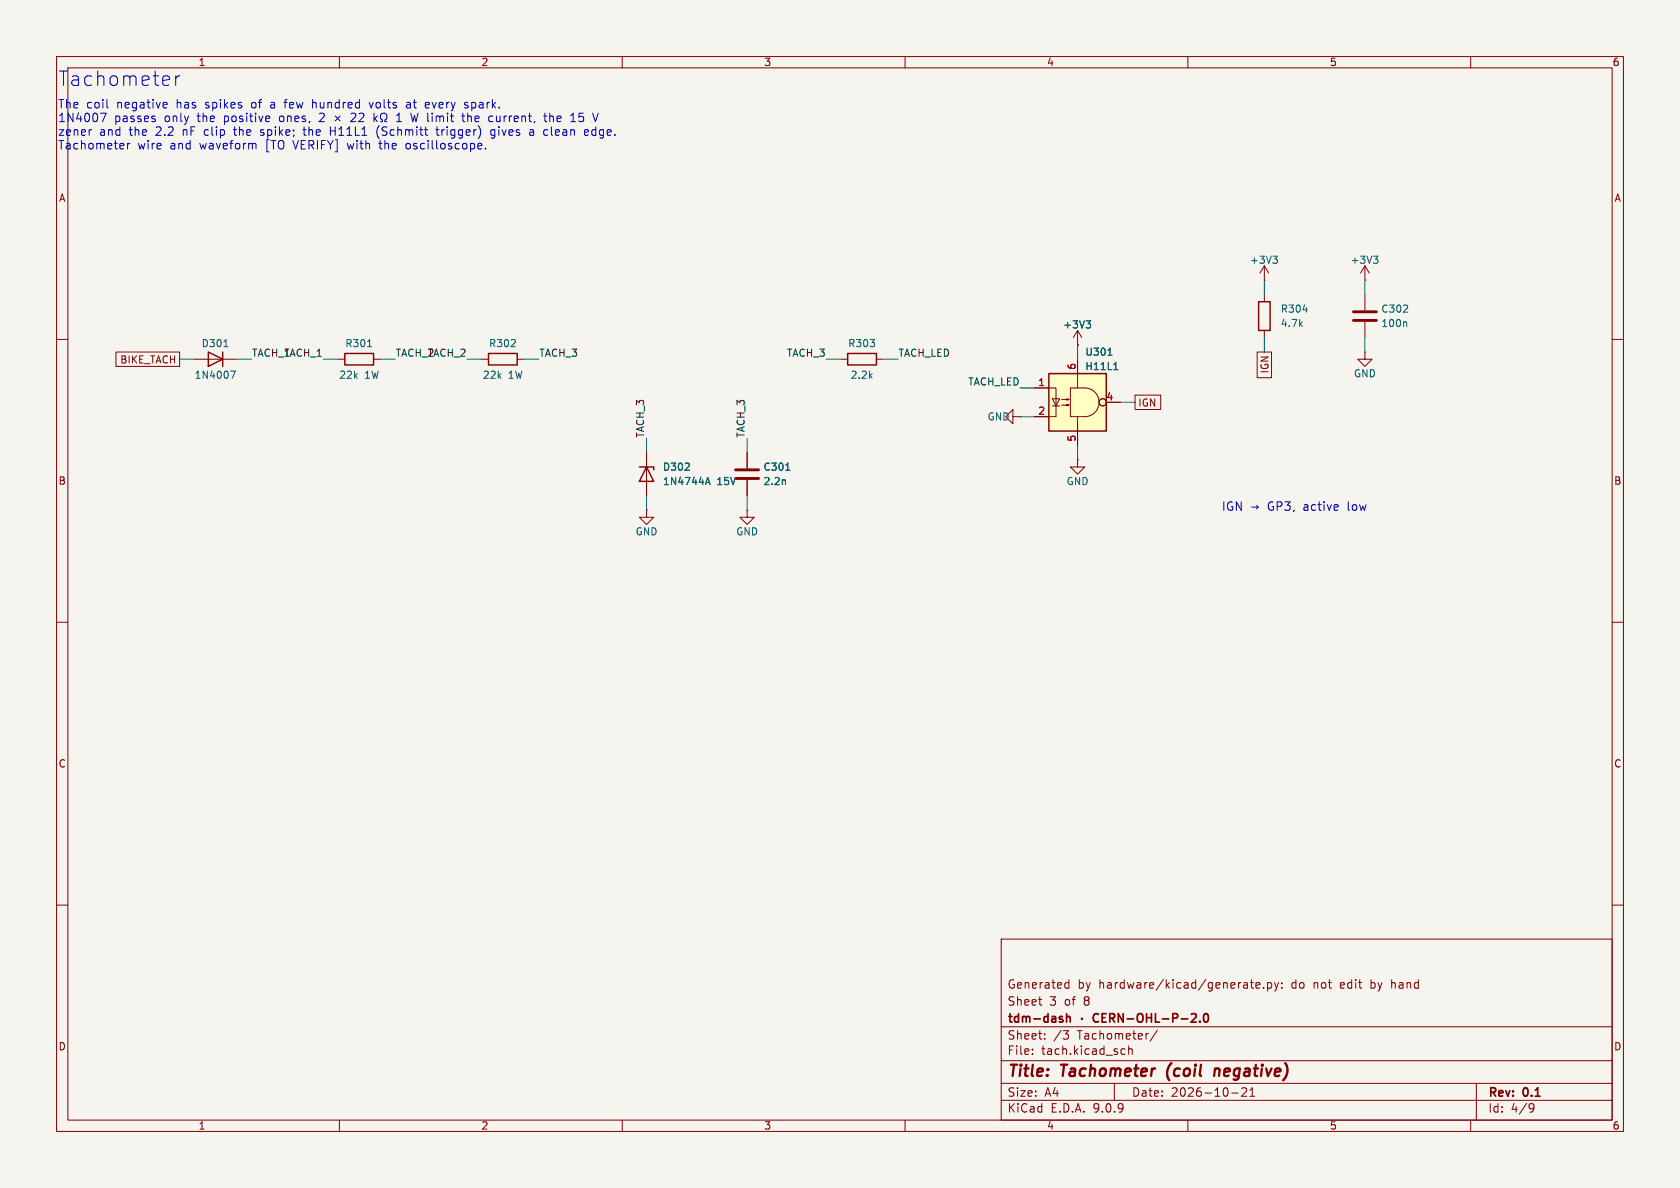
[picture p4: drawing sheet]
(kicad_sch
 (version 20250114)
 (generator "eeschema")
 (generator_version "9.0")
 (paper "A4")
 (title_block
  (title "Tachometer (coil negative)")
  (date "2026-10-21")
  (rev "0.1")
  (company "tdm-dash · CERN-OHL-P-2.0")
  (comment 1 "Sheet 3 of 8")
  (comment 2 "Generated by hardware/kicad/generate.py: do not edit by hand"))
 (lib_symbols
  (symbol "Device:C"
   (pin_numbers (hide yes))
   (pin_names
    (offset 0.254)) (exclude_from_sim no) (in_bom yes) (on_board yes)
   (property "Reference" "C" (at 0.635 2.54 0) (effects (font (size 1.27 1.27)) (justify left)))
   (property "Value" "C" (at 0.635 -2.54 0) (effects (font (size 1.27 1.27)) (justify left)))
   (property "Footprint" "" (at 0.9652 -3.81 0) (effects (font (size 1.27 1.27)) (hide yes)))
   (property "Datasheet" "~" (at 0 0 0) (effects (font (size 1.27 1.27)) (hide yes)))
   (property "Description" "Unpolarized capacitor" (at 0 0 0) (effects (font (size 1.27 1.27)) (hide yes)))
   (symbol "C_0_1"
    (polyline (pts (xy -2.032 0.762) (xy 2.032 0.762)) (stroke (width 0.508) (type default)) (fill (type none)))
    (polyline (pts (xy -2.032 -0.762) (xy 2.032 -0.762)) (stroke (width 0.508) (type default)) (fill (type none))))
   (symbol "C_1_1"
    (pin passive line (at 0 3.81 270) (length 2.794) (name "~" (effects (font (size 1.27 1.27)))) (number "1" (effects (font (size 1.27 1.27)))))
    (pin passive line (at 0 -3.81 90) (length 2.794) (name "~" (effects (font (size 1.27 1.27)))) (number "2" (effects (font (size 1.27 1.27))))))
   (embedded_fonts no))
  (symbol "Device:D_Zener"
   (pin_numbers (hide yes))
   (pin_names
    (offset 1.016) (hide yes)) (exclude_from_sim no) (in_bom yes) (on_board yes)
   (property "Reference" "D" (at 0 2.54 0) (effects (font (size 1.27 1.27))))
   (property "Value" "D_Zener" (at 0 -2.54 0) (effects (font (size 1.27 1.27))))
   (property "Footprint" "" (at 0 0 0) (effects (font (size 1.27 1.27)) (hide yes)))
   (property "Datasheet" "~" (at 0 0 0) (effects (font (size 1.27 1.27)) (hide yes)))
   (property "Description" "Zener diode" (at 0 0 0) (effects (font (size 1.27 1.27)) (hide yes)))
   (symbol "D_Zener_0_1"
    (polyline (pts (xy -1.27 -1.27) (xy -1.27 1.27) (xy -0.762 1.27)) (stroke (width 0.254) (type default)) (fill (type none)))
    (polyline (pts (xy 1.27 0) (xy -1.27 0)) (stroke (width 0) (type default)) (fill (type none)))
    (polyline (pts (xy 1.27 -1.27) (xy 1.27 1.27) (xy -1.27 0) (xy 1.27 -1.27)) (stroke (width 0.254) (type default)) (fill (type none))))
   (symbol "D_Zener_1_1"
    (pin passive line (at -3.81 0 0) (length 2.54) (name "K" (effects (font (size 1.27 1.27)))) (number "1" (effects (font (size 1.27 1.27)))))
    (pin passive line (at 3.81 0 180) (length 2.54) (name "A" (effects (font (size 1.27 1.27)))) (number "2" (effects (font (size 1.27 1.27))))))
   (embedded_fonts no))
  (symbol "Device:R"
   (pin_numbers (hide yes))
   (pin_names
    (offset 0)) (exclude_from_sim no) (in_bom yes) (on_board yes)
   (property "Reference" "R" (at 2.032 0 90) (effects (font (size 1.27 1.27))))
   (property "Value" "R" (at 0 0 90) (effects (font (size 1.27 1.27))))
   (property "Footprint" "" (at -1.778 0 90) (effects (font (size 1.27 1.27)) (hide yes)))
   (property "Datasheet" "~" (at 0 0 0) (effects (font (size 1.27 1.27)) (hide yes)))
   (property "Description" "Resistor" (at 0 0 0) (effects (font (size 1.27 1.27)) (hide yes)))
   (symbol "R_0_1"
    (rectangle (start -1.016 -2.54) (end 1.016 2.54) (stroke (width 0.254) (type default)) (fill (type none))))
   (symbol "R_1_1"
    (pin passive line (at 0 3.81 270) (length 1.27) (name "~" (effects (font (size 1.27 1.27)))) (number "1" (effects (font (size 1.27 1.27)))))
    (pin passive line (at 0 -3.81 90) (length 1.27) (name "~" (effects (font (size 1.27 1.27)))) (number "2" (effects (font (size 1.27 1.27))))))
   (embedded_fonts no))
  (symbol "Diode:1N4007"
   (pin_numbers (hide yes))
   (pin_names (hide yes)) (exclude_from_sim no) (in_bom yes) (on_board yes)
   (property "Reference" "D" (at 0 2.54 0) (effects (font (size 1.27 1.27))))
   (property "Value" "1N4007" (at 0 -2.54 0) (effects (font (size 1.27 1.27))))
   (property "Footprint" "Diode_THT:D_DO-41_SOD81_P10.16mm_Horizontal" (at 0 -4.445 0) (effects (font (size 1.27 1.27)) (hide yes)))
   (property "Datasheet" "http://www.vishay.com/docs/88503/1n4001.pdf" (at 0 0 0) (effects (font (size 1.27 1.27)) (hide yes)))
   (property "Description" "1000V 1A General Purpose Rectifier Diode, DO-41" (at 0 0 0) (effects (font (size 1.27 1.27)) (hide yes)))
   (symbol "1N4007_0_1"
    (polyline (pts (xy -1.27 1.27) (xy -1.27 -1.27)) (stroke (width 0.254) (type default)) (fill (type none)))
    (polyline (pts (xy 1.27 1.27) (xy 1.27 -1.27) (xy -1.27 0) (xy 1.27 1.27)) (stroke (width 0.254) (type default)) (fill (type none)))
    (polyline (pts (xy 1.27 0) (xy -1.27 0)) (stroke (width 0) (type default)) (fill (type none))))
   (symbol "1N4007_1_1"
    (pin passive line (at -3.81 0 0) (length 2.54) (name "K" (effects (font (size 1.27 1.27)))) (number "1" (effects (font (size 1.27 1.27)))))
    (pin passive line (at 3.81 0 180) (length 2.54) (name "A" (effects (font (size 1.27 1.27)))) (number "2" (effects (font (size 1.27 1.27))))))
   (embedded_fonts no))
  (symbol "Isolator:H11L1"
   (pin_names
    (offset 1.016)) (exclude_from_sim no) (in_bom yes) (on_board yes)
   (property "Reference" "U" (at 1.27 8.89 0) (effects (font (size 1.27 1.27)) (justify left)))
   (property "Value" "H11L1" (at 1.27 6.35 0) (effects (font (size 1.27 1.27)) (justify left)))
   (property "Footprint" "" (at -2.286 0 0) (effects (font (size 1.27 1.27)) (hide yes)))
   (property "Datasheet" "https://www.onsemi.com/pub/Collateral/H11L3M-D.PDF" (at -2.286 0 0) (effects (font (size 1.27 1.27)) (hide yes)))
   (property "Description" "Schmitt Trigger Output Optocoupler, High Speed, DIP-6, 1.6mA turn on threshold" (at 0 0 0) (effects (font (size 1.27 1.27)) (hide yes)))
   (symbol "H11L1_0_1"
    (rectangle (start -5.08 5.08) (end 5.08 -5.08) (stroke (width 0.254) (type default)) (fill (type background)))
    (polyline (pts (xy -5.08 -2.54) (xy -3.81 -2.54) (xy -3.81 2.54) (xy -5.08 2.54)) (stroke (width 0) (type default)) (fill (type none)))
    (polyline (pts (xy -4.445 -0.635) (xy -3.175 -0.635)) (stroke (width 0) (type default)) (fill (type none)))
    (polyline (pts (xy -3.81 -0.635) (xy -4.445 0.635) (xy -3.175 0.635) (xy -3.81 -0.635)) (stroke (width 0) (type default)) (fill (type none)))
    (polyline (pts (xy -2.794 0.508) (xy -1.524 0.508) (xy -1.905 0.381) (xy -1.905 0.635) (xy -1.524 0.508)) (stroke (width 0) (type default)) (fill (type none)))
    (polyline (pts (xy -2.794 -0.508) (xy -1.524 -0.508) (xy -1.905 -0.635) (xy -1.905 -0.381) (xy -1.524 -0.508)) (stroke (width 0) (type default)) (fill (type none)))
    (polyline (pts (xy 0 2.54) (xy 0 5.08)) (stroke (width 0) (type default)) (fill (type none)))
    (polyline (pts (xy 0 -2.54) (xy 0 -5.08) (xy 0 -3.81)) (stroke (width 0) (type default)) (fill (type none)))
    (arc (start 1.27 2.54) (mid 3.799 0) (end 1.27 -2.54) (stroke (width 0) (type default)) (fill (type none)))
    (polyline (pts (xy 1.27 -2.54) (xy -1.27 -2.54) (xy -1.27 2.54) (xy 1.27 2.54)) (stroke (width 0) (type default)) (fill (type none))))
   (symbol "H11L1_1_1"
    (pin passive line (at -7.62 2.54 0) (length 2.54) (name "~" (effects (font (size 1.27 1.27)))) (number "1" (effects (font (size 1.27 1.27)))))
    (pin passive line (at -7.62 -2.54 0) (length 2.54) (name "~" (effects (font (size 1.27 1.27)))) (number "2" (effects (font (size 1.27 1.27)))))
    (pin no_connect line (at -5.08 0 0) (length 2.54) (hide yes) (name "~" (effects (font (size 1.27 1.27)))) (number "3" (effects (font (size 1.27 1.27)))))
    (pin power_in line (at 0 7.62 270) (length 2.54) (name "~" (effects (font (size 1.27 1.27)))) (number "6" (effects (font (size 1.27 1.27)))))
    (pin power_in line (at 0 -7.62 90) (length 2.54) (name "~" (effects (font (size 1.27 1.27)))) (number "5" (effects (font (size 1.27 1.27)))))
    (pin output inverted (at 7.62 0 180) (length 3.81) (name "~" (effects (font (size 1.27 1.27)))) (number "4" (effects (font (size 1.27 1.27))))))
   (embedded_fonts no))
  (symbol "power:+3V3"
   (power)
   (pin_numbers (hide yes))
   (pin_names
    (offset 0) (hide yes)) (exclude_from_sim no) (in_bom yes) (on_board yes)
   (property "Reference" "#PWR" (at 0 -3.81 0) (effects (font (size 1.27 1.27)) (hide yes)))
   (property "Value" "+3V3" (at 0 3.556 0) (effects (font (size 1.27 1.27))))
   (property "Footprint" "" (at 0 0 0) (effects (font (size 1.27 1.27)) (hide yes)))
   (property "Datasheet" "" (at 0 0 0) (effects (font (size 1.27 1.27)) (hide yes)))
   (property "Description" "Power symbol creates a global label with name \"+3V3\"" (at 0 0 0) (effects (font (size 1.27 1.27)) (hide yes)))
   (symbol "+3V3_0_1"
    (polyline (pts (xy -0.762 1.27) (xy 0 2.54)) (stroke (width 0) (type default)) (fill (type none)))
    (polyline (pts (xy 0 2.54) (xy 0.762 1.27)) (stroke (width 0) (type default)) (fill (type none)))
    (polyline (pts (xy 0 0) (xy 0 2.54)) (stroke (width 0) (type default)) (fill (type none))))
   (symbol "+3V3_1_1"
    (pin power_in line (at 0 0 90) (length 0) (name "~" (effects (font (size 1.27 1.27)))) (number "1" (effects (font (size 1.27 1.27))))))
   (embedded_fonts no))
  (symbol "power:GND"
   (power)
   (pin_numbers (hide yes))
   (pin_names
    (offset 0) (hide yes)) (exclude_from_sim no) (in_bom yes) (on_board yes)
   (property "Reference" "#PWR" (at 0 -6.35 0) (effects (font (size 1.27 1.27)) (hide yes)))
   (property "Value" "GND" (at 0 -3.81 0) (effects (font (size 1.27 1.27))))
   (property "Footprint" "" (at 0 0 0) (effects (font (size 1.27 1.27)) (hide yes)))
   (property "Datasheet" "" (at 0 0 0) (effects (font (size 1.27 1.27)) (hide yes)))
   (property "Description" "Power symbol creates a global label with name \"GND\" , ground" (at 0 0 0) (effects (font (size 1.27 1.27)) (hide yes)))
   (symbol "GND_0_1"
    (polyline (pts (xy 0 0) (xy 0 -1.27) (xy 1.27 -1.27) (xy 0 -2.54) (xy -1.27 -1.27) (xy 0 -1.27)) (stroke (width 0) (type default)) (fill (type none))))
   (symbol "GND_1_1"
    (pin power_in line (at 0 0 270) (length 0) (name "~" (effects (font (size 1.27 1.27)))) (number "1" (effects (font (size 1.27 1.27))))))
   (embedded_fonts no)))
 (symbol
  (lib_id "Diode:1N4007")
  (at 38.1 63.5 180)
  (unit 1)
  (exclude_from_sim no)
  (in_bom yes)
  (on_board yes)
  (dnp no)
  (property "Reference" "D301" (at 38.1 60.706 0) (effects (font (size 1.27 1.27))))
  (property "Value" "1N4007" (at 38.1 66.294 0) (effects (font (size 1.27 1.27))))
  (property "Footprint" "Diode_THT:D_DO-41_SOD81_P10.16mm_Horizontal" (at 38.1 59.055 0) (effects (font (size 1.27 1.27)) (hide yes)))
  (property "Datasheet" "http://www.vishay.com/docs/88503/1n4001.pdf" (at 38.1 63.5 0) (effects (font (size 1.27 1.27)) (hide yes)))
  (property "Description" "1000V 1A General Purpose Rectifier Diode, DO-41" (at 38.1 63.5 0) (effects (font (size 1.27 1.27)) (hide yes)))
  (pin "1")
  (pin "2"))
 (wire
  (pts (xy 41.91 63.5) (xy 44.45 63.5))
  (stroke (width 0) (type default)))
 (label "TACH_1"
  (at 44.45 63.5 0)
  (effects (font (size 1.27 1.27)) (justify left bottom)))
 (wire
  (pts (xy 34.29 63.5) (xy 31.75 63.5))
  (stroke (width 0) (type default)))
 (global_label "BIKE_TACH"
  (shape passive)
  (at 31.75 63.5 180)
  (fields_autoplaced yes)
  (effects (font (size 1.27 1.27)) (justify right))
  (property "Intersheetrefs" "${INTERSHEET_REFS}" (at 31.75 63.5 0) (effects (font (size 1.27 1.27)) (justify right) (hide yes))))
 (symbol
  (lib_id "Device:R")
  (at 63.5 63.5 90)
  (unit 1)
  (exclude_from_sim no)
  (in_bom yes)
  (on_board yes)
  (dnp no)
  (property "Reference" "R301" (at 63.5 60.706 90) (effects (font (size 1.27 1.27))))
  (property "Value" "22k 1W" (at 63.5 66.294 90) (effects (font (size 1.27 1.27))))
  (property "Footprint" "" (at 63.5 65.278 0) (effects (font (size 1.27 1.27)) (hide yes)))
  (property "Datasheet" "~" (at 63.5 63.5 90) (effects (font (size 1.27 1.27)) (hide yes)))
  (property "Description" "Resistor" (at 63.5 63.5 90) (effects (font (size 1.27 1.27)) (hide yes)))
  (pin "1")
  (pin "2"))
 (wire
  (pts (xy 59.69 63.5) (xy 57.15 63.5))
  (stroke (width 0) (type default)))
 (label "TACH_1"
  (at 57.15 63.5 180)
  (effects (font (size 1.27 1.27)) (justify right bottom)))
 (wire
  (pts (xy 67.31 63.5) (xy 69.85 63.5))
  (stroke (width 0) (type default)))
 (label "TACH_2"
  (at 69.85 63.5 0)
  (effects (font (size 1.27 1.27)) (justify left bottom)))
 (symbol
  (lib_id "Device:R")
  (at 88.9 63.5 90)
  (unit 1)
  (exclude_from_sim no)
  (in_bom yes)
  (on_board yes)
  (dnp no)
  (property "Reference" "R302" (at 88.9 60.706 90) (effects (font (size 1.27 1.27))))
  (property "Value" "22k 1W" (at 88.9 66.294 90) (effects (font (size 1.27 1.27))))
  (property "Footprint" "" (at 88.9 65.278 0) (effects (font (size 1.27 1.27)) (hide yes)))
  (property "Datasheet" "~" (at 88.9 63.5 90) (effects (font (size 1.27 1.27)) (hide yes)))
  (property "Description" "Resistor" (at 88.9 63.5 90) (effects (font (size 1.27 1.27)) (hide yes)))
  (pin "1")
  (pin "2"))
 (wire
  (pts (xy 85.09 63.5) (xy 82.55 63.5))
  (stroke (width 0) (type default)))
 (label "TACH_2"
  (at 82.55 63.5 180)
  (effects (font (size 1.27 1.27)) (justify right bottom)))
 (wire
  (pts (xy 92.71 63.5) (xy 95.25 63.5))
  (stroke (width 0) (type default)))
 (label "TACH_3"
  (at 95.25 63.5 0)
  (effects (font (size 1.27 1.27)) (justify left bottom)))
 (symbol
  (lib_id "Device:D_Zener")
  (at 114.3 83.82 270)
  (unit 1)
  (exclude_from_sim no)
  (in_bom yes)
  (on_board yes)
  (dnp no)
  (property "Reference" "D302" (at 117.094 82.55 90) (effects (font (size 1.27 1.27)) (justify left)))
  (property "Value" "1N4744A 15V" (at 117.094 85.09 90) (effects (font (size 1.27 1.27)) (justify left)))
  (property "Footprint" "" (at 114.3 83.82 90) (effects (font (size 1.27 1.27)) (hide yes)))
  (property "Datasheet" "~" (at 114.3 83.82 90) (effects (font (size 1.27 1.27)) (hide yes)))
  (property "Description" "Zener diode" (at 114.3 83.82 90) (effects (font (size 1.27 1.27)) (hide yes)))
  (pin "1")
  (pin "2"))
 (wire
  (pts (xy 114.3 80.01) (xy 114.3 77.47))
  (stroke (width 0) (type default)))
 (label "TACH_3"
  (at 114.3 77.47 90)
  (effects (font (size 1.27 1.27)) (justify left bottom)))
 (wire
  (pts (xy 114.3 87.63) (xy 114.3 90.17))
  (stroke (width 0) (type default)))
 (symbol
  (lib_id "power:GND")
  (at 114.3 90.17 0)
  (unit 1)
  (exclude_from_sim no)
  (in_bom no)
  (on_board yes)
  (dnp no)
  (property "Reference" "#PWR037" (at 114.3 96.52 0) (effects (font (size 1.27 1.27)) (hide yes)))
  (property "Value" "GND" (at 114.3 93.98 0) (effects (font (size 1.27 1.27))))
  (property "Footprint" "" (at 114.3 90.17 0) (effects (font (size 1.27 1.27)) (hide yes)))
  (property "Datasheet" "" (at 114.3 90.17 0) (effects (font (size 1.27 1.27)) (hide yes)))
  (property "Description" "Power symbol creates a global label with name \"GND\" , ground" (at 114.3 90.17 0) (effects (font (size 1.27 1.27)) (hide yes)))
  (pin "1"))
 (symbol
  (lib_id "Device:C")
  (at 132.08 83.82 0)
  (unit 1)
  (exclude_from_sim no)
  (in_bom yes)
  (on_board yes)
  (dnp no)
  (property "Reference" "C301" (at 134.874 82.55 0) (effects (font (size 1.27 1.27)) (justify left)))
  (property "Value" "2.2n" (at 134.874 85.09 0) (effects (font (size 1.27 1.27)) (justify left)))
  (property "Footprint" "" (at 133.0452 87.63 0) (effects (font (size 1.27 1.27)) (hide yes)))
  (property "Datasheet" "~" (at 132.08 83.82 0) (effects (font (size 1.27 1.27)) (hide yes)))
  (property "Description" "Unpolarized capacitor" (at 132.08 83.82 0) (effects (font (size 1.27 1.27)) (hide yes)))
  (pin "1")
  (pin "2"))
 (wire
  (pts (xy 132.08 80.01) (xy 132.08 77.47))
  (stroke (width 0) (type default)))
 (label "TACH_3"
  (at 132.08 77.47 90)
  (effects (font (size 1.27 1.27)) (justify left bottom)))
 (wire
  (pts (xy 132.08 87.63) (xy 132.08 90.17))
  (stroke (width 0) (type default)))
 (symbol
  (lib_id "power:GND")
  (at 132.08 90.17 0)
  (unit 1)
  (exclude_from_sim no)
  (in_bom no)
  (on_board yes)
  (dnp no)
  (property "Reference" "#PWR038" (at 132.08 96.52 0) (effects (font (size 1.27 1.27)) (hide yes)))
  (property "Value" "GND" (at 132.08 93.98 0) (effects (font (size 1.27 1.27))))
  (property "Footprint" "" (at 132.08 90.17 0) (effects (font (size 1.27 1.27)) (hide yes)))
  (property "Datasheet" "" (at 132.08 90.17 0) (effects (font (size 1.27 1.27)) (hide yes)))
  (property "Description" "Power symbol creates a global label with name \"GND\" , ground" (at 132.08 90.17 0) (effects (font (size 1.27 1.27)) (hide yes)))
  (pin "1"))
 (symbol
  (lib_id "Device:R")
  (at 152.4 63.5 90)
  (unit 1)
  (exclude_from_sim no)
  (in_bom yes)
  (on_board yes)
  (dnp no)
  (property "Reference" "R303" (at 152.4 60.706 90) (effects (font (size 1.27 1.27))))
  (property "Value" "2.2k" (at 152.4 66.294 90) (effects (font (size 1.27 1.27))))
  (property "Footprint" "" (at 152.4 65.278 0) (effects (font (size 1.27 1.27)) (hide yes)))
  (property "Datasheet" "~" (at 152.4 63.5 90) (effects (font (size 1.27 1.27)) (hide yes)))
  (property "Description" "Resistor" (at 152.4 63.5 90) (effects (font (size 1.27 1.27)) (hide yes)))
  (pin "1")
  (pin "2"))
 (wire
  (pts (xy 148.59 63.5) (xy 146.05 63.5))
  (stroke (width 0) (type default)))
 (label "TACH_3"
  (at 146.05 63.5 180)
  (effects (font (size 1.27 1.27)) (justify right bottom)))
 (wire
  (pts (xy 156.21 63.5) (xy 158.75 63.5))
  (stroke (width 0) (type default)))
 (label "TACH_LED"
  (at 158.75 63.5 0)
  (effects (font (size 1.27 1.27)) (justify left bottom)))
 (symbol
  (lib_id "Isolator:H11L1")
  (at 190.5 71.12 0)
  (unit 1)
  (exclude_from_sim no)
  (in_bom yes)
  (on_board yes)
  (dnp no)
  (property "Reference" "U301" (at 191.77 62.23 0) (effects (font (size 1.27 1.27)) (justify left)))
  (property "Value" "H11L1" (at 191.77 64.77 0) (effects (font (size 1.27 1.27)) (justify left)))
  (property "Footprint" "" (at 188.214 71.12 0) (effects (font (size 1.27 1.27)) (hide yes)))
  (property "Datasheet" "https://www.onsemi.com/pub/Collateral/H11L3M-D.PDF" (at 188.214 71.12 0) (effects (font (size 1.27 1.27)) (hide yes)))
  (property "Description" "Schmitt Trigger Output Optocoupler, High Speed, DIP-6, 1.6mA turn on threshold" (at 190.5 71.12 0) (effects (font (size 1.27 1.27)) (hide yes)))
  (pin "1")
  (pin "2")
  (pin "3")
  (pin "6")
  (pin "5")
  (pin "4"))
 (wire
  (pts (xy 182.88 68.58) (xy 180.34 68.58))
  (stroke (width 0) (type default)))
 (label "TACH_LED"
  (at 180.34 68.58 180)
  (effects (font (size 1.27 1.27)) (justify right bottom)))
 (wire
  (pts (xy 182.88 73.66) (xy 180.34 73.66))
  (stroke (width 0) (type default)))
 (symbol
  (lib_id "power:GND")
  (at 180.34 73.66 270)
  (unit 1)
  (exclude_from_sim no)
  (in_bom no)
  (on_board yes)
  (dnp no)
  (property "Reference" "#PWR039" (at 173.99 73.66 90) (effects (font (size 1.27 1.27)) (hide yes)))
  (property "Value" "GND" (at 176.53 73.66 90) (effects (font (size 1.27 1.27))))
  (property "Footprint" "" (at 180.34 73.66 90) (effects (font (size 1.27 1.27)) (hide yes)))
  (property "Datasheet" "" (at 180.34 73.66 90) (effects (font (size 1.27 1.27)) (hide yes)))
  (property "Description" "Power symbol creates a global label with name \"GND\" , ground" (at 180.34 73.66 90) (effects (font (size 1.27 1.27)) (hide yes)))
  (pin "1"))
 (wire
  (pts (xy 190.5 63.5) (xy 190.5 60.96))
  (stroke (width 0) (type default)))
 (symbol
  (lib_id "power:+3V3")
  (at 190.5 60.96 0)
  (unit 1)
  (exclude_from_sim no)
  (in_bom no)
  (on_board yes)
  (dnp no)
  (property "Reference" "#PWR040" (at 190.5 64.77 0) (effects (font (size 1.27 1.27)) (hide yes)))
  (property "Value" "+3V3" (at 190.5 57.404 0) (effects (font (size 1.27 1.27))))
  (property "Footprint" "" (at 190.5 60.96 0) (effects (font (size 1.27 1.27)) (hide yes)))
  (property "Datasheet" "" (at 190.5 60.96 0) (effects (font (size 1.27 1.27)) (hide yes)))
  (property "Description" "Power symbol creates a global label with name \"+3V3\"" (at 190.5 60.96 0) (effects (font (size 1.27 1.27)) (hide yes)))
  (pin "1"))
 (wire
  (pts (xy 190.5 78.74) (xy 190.5 81.28))
  (stroke (width 0) (type default)))
 (symbol
  (lib_id "power:GND")
  (at 190.5 81.28 0)
  (unit 1)
  (exclude_from_sim no)
  (in_bom no)
  (on_board yes)
  (dnp no)
  (property "Reference" "#PWR041" (at 190.5 87.63 0) (effects (font (size 1.27 1.27)) (hide yes)))
  (property "Value" "GND" (at 190.5 85.09 0) (effects (font (size 1.27 1.27))))
  (property "Footprint" "" (at 190.5 81.28 0) (effects (font (size 1.27 1.27)) (hide yes)))
  (property "Datasheet" "" (at 190.5 81.28 0) (effects (font (size 1.27 1.27)) (hide yes)))
  (property "Description" "Power symbol creates a global label with name \"GND\" , ground" (at 190.5 81.28 0) (effects (font (size 1.27 1.27)) (hide yes)))
  (pin "1"))
 (wire
  (pts (xy 198.12 71.12) (xy 200.66 71.12))
  (stroke (width 0) (type default)))
 (global_label "IGN"
  (shape passive)
  (at 200.66 71.12 0)
  (fields_autoplaced yes)
  (effects (font (size 1.27 1.27)) (justify left))
  (property "Intersheetrefs" "${INTERSHEET_REFS}" (at 200.66 71.12 0) (effects (font (size 1.27 1.27)) (justify left) (hide yes))))
 (symbol
  (lib_id "Device:R")
  (at 223.52 55.88 0)
  (unit 1)
  (exclude_from_sim no)
  (in_bom yes)
  (on_board yes)
  (dnp no)
  (property "Reference" "R304" (at 226.314 54.61 0) (effects (font (size 1.27 1.27)) (justify left)))
  (property "Value" "4.7k" (at 226.314 57.15 0) (effects (font (size 1.27 1.27)) (justify left)))
  (property "Footprint" "" (at 221.742 55.88 90) (effects (font (size 1.27 1.27)) (hide yes)))
  (property "Datasheet" "~" (at 223.52 55.88 0) (effects (font (size 1.27 1.27)) (hide yes)))
  (property "Description" "Resistor" (at 223.52 55.88 0) (effects (font (size 1.27 1.27)) (hide yes)))
  (pin "1")
  (pin "2"))
 (wire
  (pts (xy 223.52 52.07) (xy 223.52 49.53))
  (stroke (width 0) (type default)))
 (symbol
  (lib_id "power:+3V3")
  (at 223.52 49.53 0)
  (unit 1)
  (exclude_from_sim no)
  (in_bom no)
  (on_board yes)
  (dnp no)
  (property "Reference" "#PWR042" (at 223.52 53.34 0) (effects (font (size 1.27 1.27)) (hide yes)))
  (property "Value" "+3V3" (at 223.52 45.974 0) (effects (font (size 1.27 1.27))))
  (property "Footprint" "" (at 223.52 49.53 0) (effects (font (size 1.27 1.27)) (hide yes)))
  (property "Datasheet" "" (at 223.52 49.53 0) (effects (font (size 1.27 1.27)) (hide yes)))
  (property "Description" "Power symbol creates a global label with name \"+3V3\"" (at 223.52 49.53 0) (effects (font (size 1.27 1.27)) (hide yes)))
  (pin "1"))
 (wire
  (pts (xy 223.52 59.69) (xy 223.52 62.23))
  (stroke (width 0) (type default)))
 (global_label "IGN"
  (shape passive)
  (at 223.52 62.23 270)
  (fields_autoplaced yes)
  (effects (font (size 1.27 1.27)) (justify right))
  (property "Intersheetrefs" "${INTERSHEET_REFS}" (at 223.52 62.23 0) (effects (font (size 1.27 1.27)) (justify right) (hide yes))))
 (symbol
  (lib_id "Device:C")
  (at 241.3 55.88 0)
  (unit 1)
  (exclude_from_sim no)
  (in_bom yes)
  (on_board yes)
  (dnp no)
  (property "Reference" "C302" (at 244.094 54.61 0) (effects (font (size 1.27 1.27)) (justify left)))
  (property "Value" "100n" (at 244.094 57.15 0) (effects (font (size 1.27 1.27)) (justify left)))
  (property "Footprint" "" (at 242.2652 59.69 0) (effects (font (size 1.27 1.27)) (hide yes)))
  (property "Datasheet" "~" (at 241.3 55.88 0) (effects (font (size 1.27 1.27)) (hide yes)))
  (property "Description" "Unpolarized capacitor" (at 241.3 55.88 0) (effects (font (size 1.27 1.27)) (hide yes)))
  (pin "1")
  (pin "2"))
 (wire
  (pts (xy 241.3 52.07) (xy 241.3 49.53))
  (stroke (width 0) (type default)))
 (symbol
  (lib_id "power:+3V3")
  (at 241.3 49.53 0)
  (unit 1)
  (exclude_from_sim no)
  (in_bom no)
  (on_board yes)
  (dnp no)
  (property "Reference" "#PWR043" (at 241.3 53.34 0) (effects (font (size 1.27 1.27)) (hide yes)))
  (property "Value" "+3V3" (at 241.3 45.974 0) (effects (font (size 1.27 1.27))))
  (property "Footprint" "" (at 241.3 49.53 0) (effects (font (size 1.27 1.27)) (hide yes)))
  (property "Datasheet" "" (at 241.3 49.53 0) (effects (font (size 1.27 1.27)) (hide yes)))
  (property "Description" "Power symbol creates a global label with name \"+3V3\"" (at 241.3 49.53 0) (effects (font (size 1.27 1.27)) (hide yes)))
  (pin "1"))
 (wire
  (pts (xy 241.3 59.69) (xy 241.3 62.23))
  (stroke (width 0) (type default)))
 (symbol
  (lib_id "power:GND")
  (at 241.3 62.23 0)
  (unit 1)
  (exclude_from_sim no)
  (in_bom no)
  (on_board yes)
  (dnp no)
  (property "Reference" "#PWR044" (at 241.3 68.58 0) (effects (font (size 1.27 1.27)) (hide yes)))
  (property "Value" "GND" (at 241.3 66.04 0) (effects (font (size 1.27 1.27))))
  (property "Footprint" "" (at 241.3 62.23 0) (effects (font (size 1.27 1.27)) (hide yes)))
  (property "Datasheet" "" (at 241.3 62.23 0) (effects (font (size 1.27 1.27)) (hide yes)))
  (property "Description" "Power symbol creates a global label with name \"GND\" , ground" (at 241.3 62.23 0) (effects (font (size 1.27 1.27)) (hide yes)))
  (pin "1"))
 (text "Tachometer"
  (exclude_from_sim no)
  (at 10.16 12.7 0)
  (effects (font (size 2.54 2.54)) (justify left top)))
 (text "The coil negative has spikes of a few hundred volts at every spark.\n1N4007 passes only the positive ones, 2 × 22 kΩ 1 W limit the current, the 15 V\nzener and the 2.2 nF clip the spike; the H11L1 (Schmitt trigger) gives a clean edge.\nTachometer wire and waveform [TO VERIFY] with the oscilloscope."
  (exclude_from_sim no)
  (at 10.16 17.78 0)
  (effects (font (size 1.5 1.5)) (justify left top)))
 (text "IGN → GP3, active low"
  (exclude_from_sim no)
  (at 215.9 88.9 0)
  (effects (font (size 1.5 1.5)) (justify left top)))
 (embedded_fonts no))
